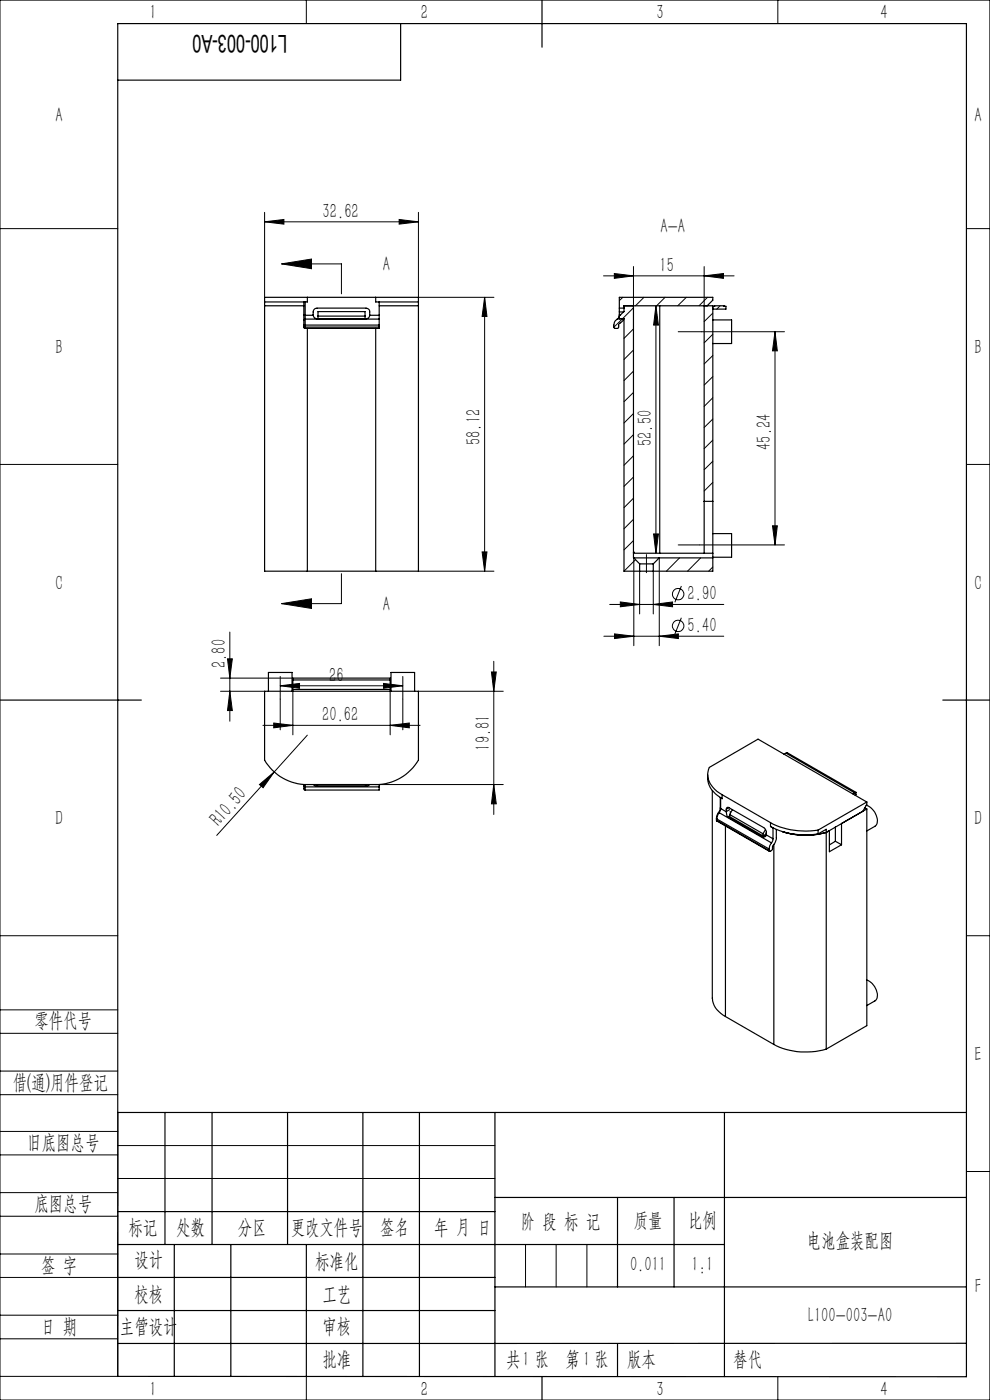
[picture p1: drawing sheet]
<svg xmlns="http://www.w3.org/2000/svg" width="210mm" height="297mm" viewBox="0 0 210 297" stroke-linecap="round" stroke-linejoin="round" font-family="sans-serif">
<g fill="none" stroke="#000" stroke-width=".21">
<path d="M0 0h210v297h-210zM65 0v5M165 0v5M0 48.5h25M56.1 47.1l4.1-.5v1zM56.1 45v18.1M56.1 47.1h32.7M59.7 56h12.7v6.3M59.7 56l6.4-1v2zM84.7 46.6l4.1 .5-4.1 .5zM88.8 45v18.1h16M128 58.5h27.7"/>
<path d="M130.3 58l4.1 .5-4.1 .6zM134.4 56.5v8.4M149.4 58.5l4.1-.5v1.1zM149.4 56.5v8.4M205 48.5h5M102.8 63.1l.5 4h-1zM102.8 63.1v58.1M132.1 63.1l-.7 .7M134.4 65.3l-4.2 4.1M134.4 69.8l-2 2M134.4 74.3l-2 2M134.4 78.7l-2 2"/>
<path d="M136.6 63.1l-1.8 1.8M139.1 64.9l.6 4.1h-1.1zM139.1 64.9v52.5M141.1 63.1l-1.8 1.8M143.9 70.4h22.5M145.6 63.1l-1.8 1.8M150.1 63.1l-1.8 1.8M151.2 66.4l-1.8 1.8M151.2 70.9l-1.8 1.8M151.2 75.4l-1.8 1.8M151.2 79.9l-1.8 1.8M152.8 64.9l-.8 .7"/>
<path d="M164.4 70.4v45.2M164.4 70.4l.5 4h-1zM0 98.5h25M134.4 87.7l-2 2M134.4 83.3l-2 1.9M134.4 92.2l-2 2M134.4 96.7l-2 2M151.2 84.4l-1.8 1.8M151.2 88.9l-1.8 1.8M151.2 93.4l-1.8 1.8M151.2 97.9l-1.8 1.8M205 98.5h5"/>
<path d="M102.3 117.1h1l-.5 4.1zM134.4 101.2l-2 2M134.4 105.7l-2 2M134.4 110.2l-2 2M134.4 114.7l-2 2M134.4 118.4v18.6M134.8 118.7l-2.4 2.5M137.1 117.6v3.9M138.6 113.3h1.1l-.6 4.1zM139.8 118.4v18.6M143.9 115.6h22.5M144.1 118.4l-2.7 2.8"/>
<path d="M148.6 118.4l-2.8 2.8M151.2 102.3l-1.8 1.9M163.9 111.5h1l-.5 4.1zM48.3 139.8h1l-.5 4.1zM48.8 134.1v18.9M59.7 128.1l6.4-1.1v2.1zM72.4 121.7v6.4h-12.7M88.8 121.2h16M128.1 135h25.4M129.3 128.2h24.2M130.4 134.5l4 .5-4 .5zM131.6 127.7l4.1 .5-4.1 .5z"/>
<path d="M135.7 121.2v9M138.6 128.2l4.1-.5v1zM138.6 121.2v9M139.8 135l4.1-.5v1zM144.5 124.3l-1.3 3.5M144.5 131.1l-1.3 3.4M151.2 120.3l-.9 .9M46.8 146.6h9.3M46.8 143.9h15.3M48.8 146.6l.5 4.1h-1zM55.8 153.9h33.3M58.1 153.4l4 .5-4 .5z"/>
<path d="M59.4 145.5l4.1-.5v1zM59.4 143.5v11.3M59.4 145.5h26M62.1 146.6v9.3M65.2 156l-7 7.8M81.4 145l4 .5-4 .5zM82.8 153.9l4-.5v1zM82.8 146.6v9.3M85.4 143.5v11.3M88.8 146.6h18M104.2 142.6h1.1l-.6 4zM104.7 140.3v32.5"/>
<path d="M55 166.4l3.2-2.6-2.4 3.3zM58.2 163.8l-12.2 13.4M79.7 166.4h27.1M104.7 166.4l.6 4.1h-1.1zM0 198.5h25M205 198.5h5M0 214.2h25M0 219.2h25M0 232.2h25M0 227.2h25M25 236v56h-25M0 245h25"/>
<path d="M0 240h25M0 258h25M0 253h25M25 243h80M25 250h80M205 248.5h5M0 271h25M0 266h25M0 279h25M111.5 264v9M118 264v9M124.5 264v9"/>
<path d="M0 284h25M65 292.1v4.9M153.7 292h.1M165 292v5"/>
<circle cx="143.8" cy="126" r="1.22"/>
<circle cx="143.8" cy="132.8" r="1.22"/>
</g>
<g fill="none" stroke="#000" stroke-width=".25">
<path d="M85 5v12h-60M115 0v10M56.1 64.1h8.6M56.1 64.9h8.4M64.5 69h.2M64.5 68v1M64.5 69.4h.2M64.5 69.4l.2 .3M64.5 66.9h.2M64.5 66.9v1.1M64.5 64.1v2.8M64.5 69v.4"/>
<path d="M64.7 67.7v1.3M64.7 67.7l-.2 .3M64.7 69.4v.3M64.7 66.9v.8M64.7 69.4h15.7M64.7 64.1v2.8M64.7 69v.4M64.7 69h15.7M64.7 67.7h15.7M64.7 66.9h1.7M65.2 63.1h-9.1v58.1h9.1M65.2 63.1v1h-.5"/>
<path d="M65.2 69.7v51.5M65.2 63.1h14.5M66.4 66.9l.3 .5 .5 .2h10.4l.5-.1 .3-.6M66.4 66.9v-.7a.85 .85 0 0 1 .8-.8h10.4a.78 .78 0 0 1 .8 .8v.7M67.5 67.6v-1.5h9.9v1.5M67.5 67.1h9.9M78.4 66.9h2M79.7 63.1h9.1v58.1h-9.1M79.7 63.1v1h.7M79.7 69.7v51.5M80.4 67.7v1.3M80.4 69.4v.3h-15.7"/>
<path d="M80.4 66.9v.8M80.4 64.1h8.4M80.4 64.9h8.4M80.4 64.1v2.8M80.4 69v.4M131.1 67.6l-.1 .1a1.61 1.61 0 0 0-.8 1.8l.2 .2 .7-.1 .2-1 .8-.6 .2-.4M131.1 67.6h1.3v53.6h3.3M131.4 66.8l-.3 .8M131.4 65.4v.8M131.4 65.4h1M131.4 67.6v-.5l1-1v-1.2h18.8v56.3h-12.6M131.4 66.2v.6"/>
<path d="M131.4 66.8h.2M131.4 66.2h.9M134.4 64.9v53.5M139.9 64.9v52.5M149.4 64.9v52.5M150 64.9l1.2-1.2v-.6h-19.8v2.3M151.2 67.9h4v5h-4M151.2 65h2.8v.6h-2.8M134.4 117.2h.1M134.4 117.4h16.8M134.4 118.4h5.4M134.4 118.4l1.3 1.2"/>
<path d="M135.7 119.6h2.9M135.7 119.6v1.6M138.6 119.6v1.6M139.8 118.4l-1.2 1.2M139.8 118.4h11.4M149.4 106.4h1.8M151.2 113.2h4v5h-4M65.2 121.2h14.5M135.7 121.2h2.9M0 148.5h30M56.1 146.6h32.7v14.7a10.5 10.5 0 0 1-9.1 5.1h-14.5a10.5 10.5 0 0 1-9.1-5.1zM56.9 146.6v-3.9h5v3.9"/>
<path d="M62.1 144.2h20.7M62.1 146.6v-2.7h20.7v2.7M62.1 146.3h20.7M82.9 146.6v-3.9h5v3.9M166.8 159.8l.2-.1 14.6 8.4M200 148.5h10M64.5 166.8l.2 .1M64.5 166.4v.4M64.5 166.8v.6l.2 .2M64.7 166.4v.5M64.7 166.9v.7M64.7 166.9h15.7"/>
<path d="M66.4 166.4l.8 .4M67.2 166.8h10.4M67.2 166.4v.4M67.5 166.4v.1M77.4 166.4v.1M77.6 166.4v.4M78.4 166.4l-.8 .4M80.4 166.4h.1M80.4 166.4v.5M80.4 166.9v.7h-15.7M150.1 164.3a4.9 4.9 0 0 0 2.7 4.9M151.1 167.7v44.1a4.7 4.7 0 0 0 2.8 3.8"/>
<path d="M152 174l.1 .2M152 173.6v.1M152 174v.1M152 173.6v.4M152 174.1l.1 .1M152 173.7l11.2 6.4M152 174.1l11.2 6.4M152 173.7v.4M152.1 174.2l11.1 6.4M152.4 172.4l-.4 1.2M152.4 172.4h.1M152.5 172.4l-.5 1.3"/>
<path d="M152.5 172.4l11.2 6.4M152.8 171.4l-.4 1M152.8 171.4l.1 .1M152.8 169.2v2.2M152.8 169.2l.4 .2M152.8 169.2h.1M152.9 171.5l-.4 .9M152.9 171.5l1.2 .7M152.9 169.2v2.3M152.9 169.2l.3 .2M153.2 168.6a4.7 4.7 0 0 1-2.9-5.3l.2-.5 10.3-6 23.1 13.3M153.2 168.6l10.2 5.9"/>
<path d="M153.2 168.6v.8M153.9 175.2v40.4M154.1 172.2h.1M154.1 172.2l.1 .7 .2 .4M154.1 171.7v.5M154.4 173.3l7.3 4.2M154.6 171.3l7.5 4.3 .4 .7 .1 .8M154.6 171.3a.35 .35 0 0 0-.4 0 .35 .35 0 0 0-.1 .4M154.6 171.3l-.5 .4M154.8 172.8l7.1 4.1M154.8 172.8v.4l7.1 4.1M154.8 173.1l-.4 .2"/>
<path d="M154.8 171.8l-.7 .4M154.9 172.2l.1 .2M155.4 171.8l-.6 1M161.9 176.9v.4M162.4 176l-.5 .9M162.5 176.9l.1 .1M162.6 177.1h.1M162.6 177.1l-.2 .3-.7 .1M162.6 177.1l1.4 .8M162.6 176.9l-.7 .4M162.6 177.1l-.9 .4M163.4 174.5a15.8 15.8 0 0 0 10.1 1.6"/>
<path d="M163.4 175.3l.6 .3M163.4 174.5v.8M163.7 178.8l-.4 .7-.1 .6M164 177.9l-.3 .9M164 175.6v2.3M164 175.6h.1M164 175.6a16.8 16.8 0 0 0 9.5 1.3M164.1 179.1v42.5M164.7 176l-.1 2.1-.7 1.4-.1 .7-.5 .4-.1-.1M166 176.4a16 16 0 0 0 9.3 .2M166.3 160l.4-.2 14.6 8.4M173.5 176.1v.8"/>
<path d="M173.5 176.9l1.8-1v46.7M175.3 176.6l.6-.4v4.5l2.6-1.5M177.2 178.5l1.3 .7M177.2 175.4v3.1M177.2 178.5l-1.3 .7M181.3 168.2l-.4 .2M181.6 168.1l-.3 .1M181.6 168.1v.5l-.2 .1M183.4 171.4l.5 .2M183.7 170.8a3.4 3.4 0 0 1 2.2 4.1l-.3 .4-1.7 1M183.9 170.1l-10.4 6M183.9 170.1v.5l-.9 1.5-7.7 4.5"/>
<path d="M183.9 171.6v46l-8.6 5M183.9 171.6l-5.4 3.1v4.5M163.2 180.1v.4M153.9 215.6l10.2 6M183.9 207.9a3.4 3.4 0 0 1 2 4l-.3 .4-1.7 1M25 236h180M35 236v28M45 236v28M61 236v28M77 236v56M89 236v56M105 236v56"/>
<path d="M153.7 236v56M164.1 221.6a14.8 14.8 0 0 0 11.2 1M25 257h80M105 254h100M131 254v19M143 254v19M25 264h128.7M25 271h80M25 278h80M37 264v28M49 264v28M65 264.1v28"/>
<path d="M105 273h100M25 292l180 .1v-287.1h-180v287M115 292v5M131 285v7M205 285h-180"/>
</g>
<g fill="#000">
<path d="M55 166.4l3.2-2.6-2.4 3.3z"/>
<path d="M56.1 47.1l4.1-.5v1zM84.7 46.6l4.1 .5-4.1 .5z"/>
<path d="M59.7 56l6.4-1v2zM59.7 128.1l6.4-1.1v2.1z"/>
<path d="M130.3 58l4.1 .5-4.1 .6zM149.4 58.5l4.1-.5v1.1z"/>
<path d="M102.8 63.1l.5 4h-1zM102.3 117.1h1l-.5 4.1z"/>
<path d="M164.4 70.4l.5 4h-1zM163.9 111.5h1l-.5 4.1z"/>
<path d="M138.6 113.3h1.1l-.6 4.1zM139.1 64.9l.6 4.1h-1.1z"/>
<path d="M130.4 134.5l4 .5-4 .5zM139.8 135l4.1-.5v1z"/>
<path d="M131.6 127.7l4.1 .5-4.1 .5zM138.6 128.2l4.1-.5v1z"/>
<path d="M59.4 145.5l4.1-.5v1zM81.4 145l4 .5-4 .5z"/>
<path d="M58.1 153.4l4 .5-4 .5zM82.8 153.9l4-.5v1z"/>
<path d="M104.2 142.6h1.1l-.6 4zM104.7 166.4l.6 4.1h-1.1zM48.3 139.8h1l-.5 4.1zM48.8 146.6l.5 4.1h-1z"/>
</g>
<text font-size="5.2" x="60.9" y="7.3" transform="rotate(-180 60.9 7.3)">L100-003-A0</text>
<g font-size="4.4">
<text x="31.7" y="4.1">1</text>
<text x="89.2" y="4.1">2</text>
<text x="139.2" y="4.1">3</text>
<text x="186.7" y="4.1">4</text>
<text x="11.7" y="25.9">A</text>
<text x="206.7" y="25.9">A</text>
<text x="68.4" y="46.2">32.62</text>
<text x="140.1" y="49.5">A-A</text>
<text x="81.2" y="57.4">A</text>
<text x="139.9" y="57.6">15</text>
<text x="11.7" y="75.1">B</text>
<text x="206.7" y="75.1">B</text>
<text x="101.9" y="94.4" transform="rotate(-90 101.9 94.4)">58.12</text>
<text x="138.3" y="94.6" transform="rotate(-90 138.3 94.6)">52.50</text>
<text x="163.5" y="95.4" transform="rotate(-90 163.5 95.4)">45.24</text>
<text x="11.7" y="125.1">C</text>
<text x="206.7" y="125.1">C</text>
<text x="81.2" y="129.5">A</text>
<text x="145.9" y="127.3">2.90</text>
<text x="145.9" y="134.1">5.40</text>
<text x="47.9" y="141.7" transform="rotate(-90 47.9 141.7)">2.80</text>
<text x="69.8" y="144.6">26</text>
<text x="68.3" y="153">20.62</text>
<text x="103.9" y="159.2" transform="rotate(-90 103.9 159.2)">19.81</text>
<text x="11.7" y="175.1">D</text>
<text x="46.4" y="175.5" transform="rotate(-48 46.4 175.5)">R10.50</text>
<text x="206.7" y="175.1">D</text>
<text x="7.3" y="217.9">零件代号</text>
<text x="206.7" y="225.1">E</text>
<text x="2.7" y="231">借(通)用件登记</text>
<text x="5.8" y="243.7">旧底图总号</text>
<text x="7.3" y="256.8">底图总号</text>
<text x="27.2" y="261.9">标记</text>
<text x="37.4" y="261.9">处数</text>
<text x="50.5" y="261.9">分区</text>
<text x="61.7" y="261.9">更改文件号</text>
<text x="80.6" y="261.9">签名</text>
<text x="92.1" y="261.9">年 月 日</text>
<text x="110.5" y="260.4">阶 段 标 记</text>
<text x="134.4" y="260.4">质量</text>
<text x="146" y="260.4">比例</text>
<text x="8.7" y="269.8">签 字</text>
<text x="28.5" y="268.7">设计</text>
<text x="66.9" y="269">标准化</text>
<text x="133.6" y="269.7">0.011</text>
<text x="146.7" y="269.7">1:1</text>
<text x="171.2" y="264.6">电池盒装配图</text>
<text x="28.5" y="275.9">校核</text>
<text x="68.4" y="275.9">工艺</text>
<text x="206.8" y="274.4">F</text>
<text x="171.4" y="280.6">L100-003-A0</text>
<text x="8.7" y="282.9">日 期</text>
<text x="25.4" y="282.9">主管设计</text>
<text x="68.4" y="282.8">审核</text>
<text x="68.4" y="289.9">批准</text>
<text x="107.4" y="289.9">共 张</text>
<text x="110.8" y="289.9">1</text>
<text x="120" y="289.9">第 张</text>
<text x="123.7" y="289.9">1</text>
<text x="133" y="289.9">版本</text>
<text x="155.6" y="289.9">替代</text>
<text x="31.7" y="296.1">1</text>
<text x="89.2" y="296.1">2</text>
<text x="139.2" y="296.1">3</text>
<text x="186.7" y="296.1">4</text>
</g>
</svg>
